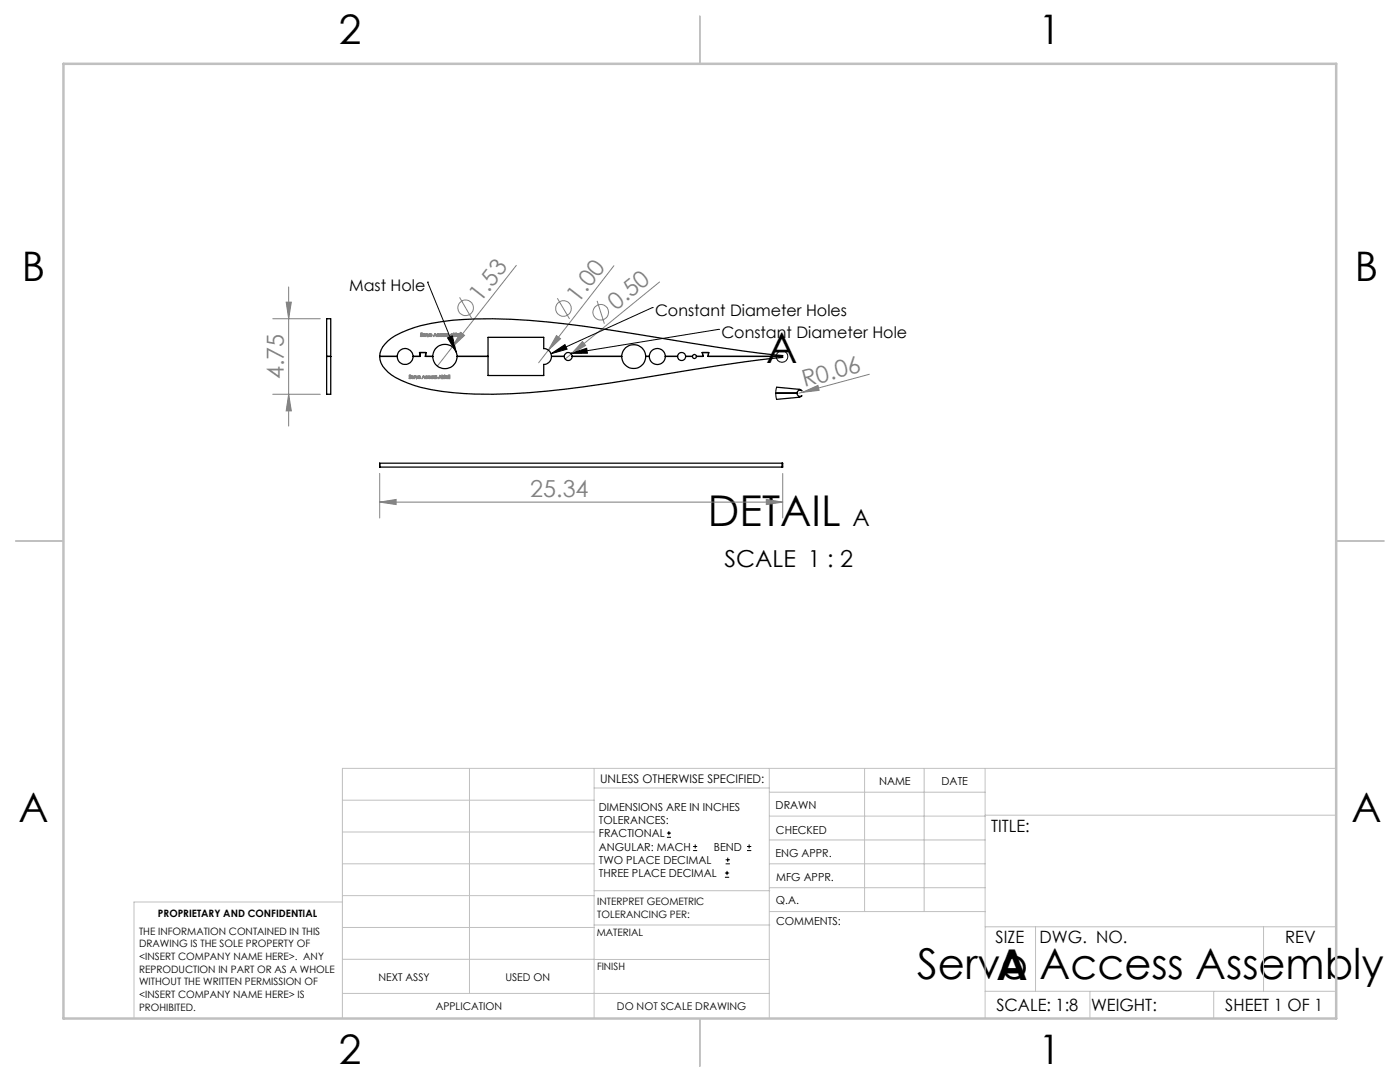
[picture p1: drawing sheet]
<svg xmlns="http://www.w3.org/2000/svg" width="279mm" height="216mm" viewBox="0 0 279 216" stroke-linecap="round" stroke-linejoin="round" font-family="sans-serif">
<g fill="none" stroke="#808080" stroke-width=".2">
<path d="M57.6 57.3v27.7M91.7 59.3l2.4 4.2M103 53l-12.7 16.2M111.2 59.5l2.5 4.1M122.5 53l-13.1 16.9M131.6 56.3l-17.6 14.3M54.4 63.6h9.5M54.4 78.7h9.5M57.1 60.3h1l-.5 3.3zM57.6 78.7l.5 3.3h-1zM90.3 69.2l-3 3.9M91.9 66.3l.8 .6-2.4 2.3z"/>
<path d="M109.4 69.9l-1.9 2.5M111.1 67l.8 .6-2.5 2.3zM114 70.6l-1.2 1M116.2 68.2l.7 .7-2.9 1.7zM119.2 60l1.4 4.6M160.2 78.3l3-1.4 .3 1zM160.2 78.3l-.8 .2M173.5 74.7l-13.3 3.6M75.8 94.5v8.9M152.9 99.7l3.3 .5-3.3 .5zM156.2 94.5v8.9M75.8 100.2l3.3-.5v1z"/>
<path d="M75.8 100.2h80.4"/>
<circle cx="92.9" cy="61.4" r="1.55"/>
<circle cx="112.5" cy="61.6" r="1.56"/>
<circle cx="119.9" cy="62.3" r="1.56"/>
</g>
<g fill="none" stroke="#000" stroke-width=".2">
<path d="M85.3 56.3h.1M85.3 56.3l5.8 14M89.3 67.4l1-.4 .8 3.3zM110 70.6l2.7-1.8 .5 .9zM113.9 70.5l3.2-1 .1 1zM130.2 61.4h.1M130.2 61.4l-20.2 9.2M143.4 65.7h.1M143.4 65.7l-29.5 4.8M133.1 167.1h.8M133.1 166.2h.8M133.5 165.8v.9"/>
<path d="M138.3 169.7h.8M138.3 168.9h.8M138.7 168.5v.8M144.7 175h.8M144.7 174.2h.8M144.8 172.4h.9M144.8 171.6h.9M145.1 173.8v.8M145.2 171.1v.9M149.1 169.7h.8M149.1 168.9h.8M149.5 168.5v.8"/>
<circle cx="156.1" cy="71.1" r="1.15"/>
</g>
<g fill="none" stroke="#808080" stroke-width=".25">
<path d="M81.7 74.9h.3l-.3 .1 .2 .2a.17 .17 0 0 1 .1 .2 .17 .17 0 0 1-.2 .1 .17 .17 0 0 1-.1-.1h.3l-.3-.3zM82.1 75.1h.4l.1 .2h-.4v.2l.3-.1a.16 .16 0 0 1-.2 .2 .16 .16 0 0 1-.1-.2zM82.2 75.1h.2l.1 .1h-.3zM82.7 75.1h.2l-.2 .1v.3zM82.9 75.1l.2 .3 .2-.3-.2 .4zM84 66.5l.3 .1h-.3l.2 .2a.17 .17 0 0 1 .1 .2 .17 .17 0 0 1-.1 .1 .17 .17 0 0 1-.2-.1h.2zM84.5 74.9l.3 .6-.1-.2h-.3l-.2 .2zM84.5 75l.1 .2h-.2zM84.5 66.7h.3l.1 .2h-.4v.1h.3a.23 .23 0 0 1-.4 .1 .23 .23 0 0 1 .1-.4zM84.6 66.7l.2 .2h-.3zM84.9 75.1l.2-.1 .2 .1a.21 .21 0 0 0-.3 .1 .21 .21 0 0 0 0 .3 .21 .21 0 0 0 .3-.1 .23 .23 0 0 1-.3 .1 .23 .23 0 0 1-.1-.4zM85 66.6l.2 .1h-.1l-.1 .4z"/>
<path d="M85.2 66.6l.2 .4 .2-.4-.2 .5zM85.5 75.2l.2-.2 .2 .1h-.3a.2 .2 0 0 0 0 .4 .2 .2 0 0 0 .3-.1v.1a.28 .28 0 0 1-.3 0 .28 .28 0 0 1-.1-.3zM86.1 75.1l.2-.1 .2 .2v.1h-.4l.1 .2h.2a.24 .24 0 0 1-.3-.1 .24 .24 0 0 1 0-.3zM86.2 75.1l.3 .1h-.4zM86.6 75.1h.3l-.2 .1a.16 .16 0 0 1 .2 .2 .16 .16 0 0 1-.2 .1h-.1l.2-.1zM86.8 66.5l.3 .6-.1-.2h-.3l-.2 .2zM86.8 66.6l.1 .3h-.2zM87 75.1h.2l-.2 .1a.15 .15 0 0 1 .2 .2 .16 .16 0 0 1-.3 .1l.2-.1zM87.3 66.7h.3a.19 .19 0 0 0-.3 .1 .19 .19 0 0 0 .1 .2 .19 .19 0 0 0 .2 0v.1h-.3zM87.8 74.9l.3 .6-.1-.2h-.3l-.2 .2zM87.8 75l.1 .2h-.2zM87.8 66.7h.5a.22 .22 0 0 0-.4 0 .22 .22 0 0 0 .1 .4l.3-.1-.4 .1z"/>
<path d="M88.2 74.9h.1zM88.2 75.1l.1 .4zM88.4 75.1h.2l-.2 .1v.3zM88.4 66.7h.4v.2h-.4l.1 .2 .3-.1-.1 .1-.3-.1zM88.4 66.7h.3l.1 .2h-.4zM88.7 74.9h.2l-.1 .6zM88.9 66.7h.2l-.1 .1a.16 .16 0 0 1 .1 .2 .16 .16 0 0 1-.2 .1l.2-.1zM89.3 66.7h.2h-.2l.2 .2-.1 .2h-.2h.2zM89.5 75.1l.1 .4zM89.7 74.9v.6zM90.1 66.5l.3 .6-.1-.2h-.3l-.2 .2zM90.1 66.6l.1 .3h-.2z"/>
<path d="M90.5 66.5h.1zM90.5 66.6l.1 .5zM90.7 66.6l.2 .1h-.1v.4zM91 66.5h.2l-.1 .6zM91.8 66.5h.1zM91.8 66.6l.1 .5zM92 66.5l.1 .6z"/>
<circle cx="83.6" cy="75.3" r=".25"/>
<circle cx="83.6" cy="75.3" r=".18"/>
<circle cx="85.9" cy="66.9" r=".19"/>
<circle cx="86" cy="66.9" r=".25"/>
<circle cx="89.2" cy="75.3" r=".25"/>
<circle cx="89.2" cy="75.3" r=".18"/>
<circle cx="89.5" cy="74.9" r=".06"/>
<circle cx="91.5" cy="66.9" r=".25"/>
<circle cx="91.5" cy="66.9" r=".18"/>
</g>
<g fill="none" stroke="#c0c0c0" stroke-width=".2">
<path d="M68.3 159.7h50.3M93.7 153.3v44.9M118.6 153.3v49.9M118.6 157.2h34.9M153.5 153.3v49.9M153.5 158.1h43.1M172.5 153.3v28.6M184.4 153.3v28.6M196.6 153.3v49.9M266.7 153.3h-198.4v49.9M68.3 178.7h50.3M68.3 172.4h50.3"/>
<path d="M68.3 166h50.3M68.3 180h-41.6v23.2M118.6 177.7h35M153.5 167.6h43.1M153.5 162.8h43.1M153.5 172.4h43.1M153.5 177.1h43.1M196.6 162.7h70.1M68.3 198.2h85.2M68.3 191.4l85.2 .1M68.3 185.1h50.3M118.6 184.6h35"/>
<path d="M153.6 181.9h43M196.6 197.8h70.1M196.6 184.9h70.1M206.7 184.9v12.9M217.5 197.8v5.4M242.2 197.8v5.4M252.2 184.9v12.9"/>
</g>
<path d="M139.7 3.2v9.5M3.1 107.9h9.6M266.7 107.9h9.5M139.7 203.2v9.6" fill="none" stroke="#c0c0c0" stroke-width=".25"/>
<path d="M12.7 12.7h254v190.5h-254z" fill="none" stroke="#c0c0c0" stroke-width=".5"/>
<g fill="#808080">
<path d="M160.2 78.3l3-1.4 .3 1z"/>
<path d="M116.2 68.2l.7 .7-2.9 1.7z"/>
<path d="M91.9 66.3l.8 .6-2.4 2.3z"/>
<path d="M111.1 67l.8 .6-2.5 2.3z"/>
<path d="M75.8 100.2l3.3-.5v1zM152.9 99.7l3.3 .5-3.3 .5z"/>
<path d="M57.1 60.3h1l-.5 3.3zM57.6 78.7l.5 3.3h-1z"/>
</g>
<path d="M89.3 67.4l1-.4 .8 3.3zM110 70.6l2.7-1.8 .5 .9zM113.9 70.5l3.2-1 .1 1z" fill="#000"/>
<g fill="none" stroke="#000" stroke-width=".25">
<path d="M65.2 71.1v-7.5h.8v7.5M65.2 71.1v7.6h.8v-7.6M65.2 71.1h.8M75.8 71.1a5.1 5.1 0 0 1 3.1-4.1 28.2 28.2 0 0 1 11.5-3.1 118.4 118.4 0 0 1 26.1 1.2l10.7 1.6a349.7 349.7 0 0 0 28.9 4.2l-.1 .2M75.8 71.1a5.1 5.1 0 0 0 3.1 4.2 27.6 27.6 0 0 0 11.5 3.1 115.3 115.3 0 0 0 26.1-1.2l10.7-1.6a349.7 349.7 0 0 1 28.9-4.3l-.1-.2M75.8 71.1h3.5M79.3 71.1a1.59 1.59 0 0 1 1.6-1.6 1.59 1.59 0 0 1 1.5 1.6M79.3 71.1a1.59 1.59 0 0 0 1.6 1.6 1.59 1.59 0 0 0 1.5-1.6M82.4 71.1h1.5M83.7 70.3l.2 .8M83.9 71.1l-.2-.8h1.3l-.1 .8M85 70.3l-.1 .8h1.5"/>
<path d="M86.4 71.1a2.43 2.43 0 0 1 2.4-2.4 2.43 2.43 0 0 1 2.4 2.4M86.4 71.1a2.43 2.43 0 0 0 2.4 2.5 2.43 2.43 0 0 0 2.4-2.5M91.2 71.1h6.2M97.4 67.3h11.1v2.3a1.57 1.57 0 0 1 1.6 1.5 1.57 1.57 0 0 1-1.6 1.6v2.2h-11.1zM110.1 71.1h2.5M112.6 71.1a.79 .79 0 0 1 .8-.8 .79 .79 0 0 1 .8 .8M112.6 71.1a.79 .79 0 0 0 .8 .8 .79 .79 0 0 0 .8-.8M114.2 71.1h9.9M124.1 71.1a2.4 2.4 0 0 1 2.4-2.3 2.4 2.4 0 0 1 2.4 2.3M124.1 71.1a2.4 2.4 0 0 0 2.4 2.4 2.4 2.4 0 0 0 2.4-2.4M128.9 71.1h.7M129.6 71.1a1.61 1.61 0 0 1 1.6-1.6 1.61 1.61 0 0 1 1.6 1.6"/>
<path d="M129.6 71.1a1.61 1.61 0 0 0 1.6 1.6 1.61 1.61 0 0 0 1.6-1.6M132.8 71.1h2.4M135.2 71.1a.81 .81 0 0 1 .8-.8 .81 .81 0 0 1 .8 .8M135.2 71.1a.81 .81 0 0 0 .8 .8 .81 .81 0 0 0 .8-.8M136.8 71.1h1.4M138.2 71.1a.41 .41 0 0 1 .4-.4 .41 .41 0 0 1 .4 .4M138.2 71.1a.41 .41 0 0 0 .4 .5 .41 .41 0 0 0 .4-.5M139 71.1h1.3l-.1-.8h1.2l-.1 .8h14.7M154.8 78.5h4.2M155 77.3l4.6 .4 .4 .3a.64 .64 0 0 0-1 .5M159 78.5a.64 .64 0 0 0 1 .5l-.5 .3-4.5 .4M156.1 92.4h-80.3v.8h80.3"/>
<path d="M156.1 92.4h.1v.8h-.1M156.1 92.4v.8"/>
</g>
<path d="M155 77.3l-.2 1 .2 1.4" fill="none" stroke="#000" stroke-width=".2"/>
<g font-size="8.5">
<text x="152.9" y="72.5">A</text>
<text x="141.3" y="105">DETAIL</text>
<text x="183.1" y="195.4">Servo Access Assembly</text>
<text x="198.9" y="195.5">A</text>
</g>
<g font-size="8.1">
<text x="67.6" y="8.9">2</text>
<text x="207.3" y="8.9">1</text>
<text x="4.4" y="56.2">B</text>
<text x="270.4" y="56.2">B</text>
<text x="3.7" y="164.1">A</text>
<text x="269.7" y="164.1">A</text>
<text x="67.6" y="212.4">2</text>
<text x="207.3" y="212.4">1</text>
</g>
<g font-size="4.7" fill="#808080">
<text x="95.9" y="60.4" transform="rotate(-52 95.9 60.4)">1.53</text>
<text x="115.4" y="60.6" transform="rotate(-52 115.4 60.6)">1.00</text>
<text x="123" y="62" transform="rotate(-39 123 62)">0.50</text>
<text x="56.6" y="75.7" transform="rotate(-90 56.6 75.7)">4.75</text>
<text x="160.6" y="77.3" transform="rotate(-15 160.6 77.3)">R0.06</text>
<text x="105.8" y="99.2">25.34</text>
</g>
<g font-size="4.7">
<text x="170.1" y="105">A</text>
<text x="144.6" y="113.2">SCALE 1 : 2</text>
</g>
<g font-size="3.4">
<text x="197.8" y="166">TITLE:</text>
<text x="198.7" y="188.1">SIZE</text>
<text x="207.5" y="188.1">DWG. NO.</text>
<text x="256.5" y="188.2">REV</text>
<text x="198.8" y="201.7">SCALE: 1:8</text>
<text x="217.7" y="201.8">WEIGHT:</text>
<text x="244.5" y="201.7">SHEET 1 OF 1</text>
</g>
<g font-size="3.2">
<text x="69.7" y="58">Mast Hole</text>
<text x="130.7" y="63.1">Constant Diameter Holes</text>
<text x="144" y="67.5">Constant Diameter Hole</text>
</g>
<text font-size="2.4" x="119.8" y="156.2">UNLESS OTHERWISE SPECIFIED:</text>
<g font-size="2.2">
<text x="119.5" y="161.8">DIMENSIONS ARE IN INCHES</text>
<text x="154.8" y="161.4">DRAWN</text>
<text x="175.4" y="156.6">NAME</text>
<text x="187.9" y="156.7">DATE</text>
<text x="119.5" y="164.4">TOLERANCES:</text>
<text x="119.5" y="167.1">FRACTIONAL</text>
<text x="154.9" y="166.3">CHECKED</text>
<text x="119.5" y="169.7">ANGULAR: MACH</text>
<text x="119.5" y="172.4">TWO PLACE DECIMAL</text>
<text x="142.5" y="169.7">BEND</text>
<text x="154.8" y="171">ENG APPR.</text>
<text x="119.5" y="175">THREE PLACE DECIMAL</text>
<text x="154.9" y="175.7">MFG APPR.</text>
<text x="154.9" y="180.4">Q.A.</text>
<text x="154.9" y="184.6">COMMENTS:</text>
</g>
<g font-size="2.1">
<text x="75.5" y="195.7">NEXT ASSY</text>
<text x="100.9" y="195.7">USED ON</text>
<text x="86.9" y="201.5">APPLICATION</text>
<text x="123.1" y="201.6">DO NOT SCALE DRAWING</text>
</g>
<g font-size="2">
<text x="31.5" y="182.9">PROPRIETARY AND CONFIDENTIAL</text>
<text x="119.2" y="180.6">INTERPRET GEOMETRIC</text>
<text x="119.2" y="183.1">TOLERANCING PER:</text>
<text x="27.8" y="186.5">THE INFORMATION CONTAINED IN THIS</text>
<text x="27.8" y="189">DRAWING IS THE SOLE PROPERTY OF</text>
<text x="27.8" y="191.6">&lt;INSERT COMPANY NAME HERE&gt;. ANY</text>
<text x="119.1" y="186.7">MATERIAL</text>
<text x="27.8" y="194.1">REPRODUCTION IN PART OR AS A WHOLE</text>
<text x="27.8" y="196.6">WITHOUT THE WRITTEN PERMISSION OF</text>
<text x="119.1" y="193.5">FINISH</text>
<text x="27.8" y="199.1">&lt;INSERT COMPANY NAME HERE&gt; IS</text>
<text x="27.8" y="201.7">PROHIBITED.</text>
</g>
</svg>
